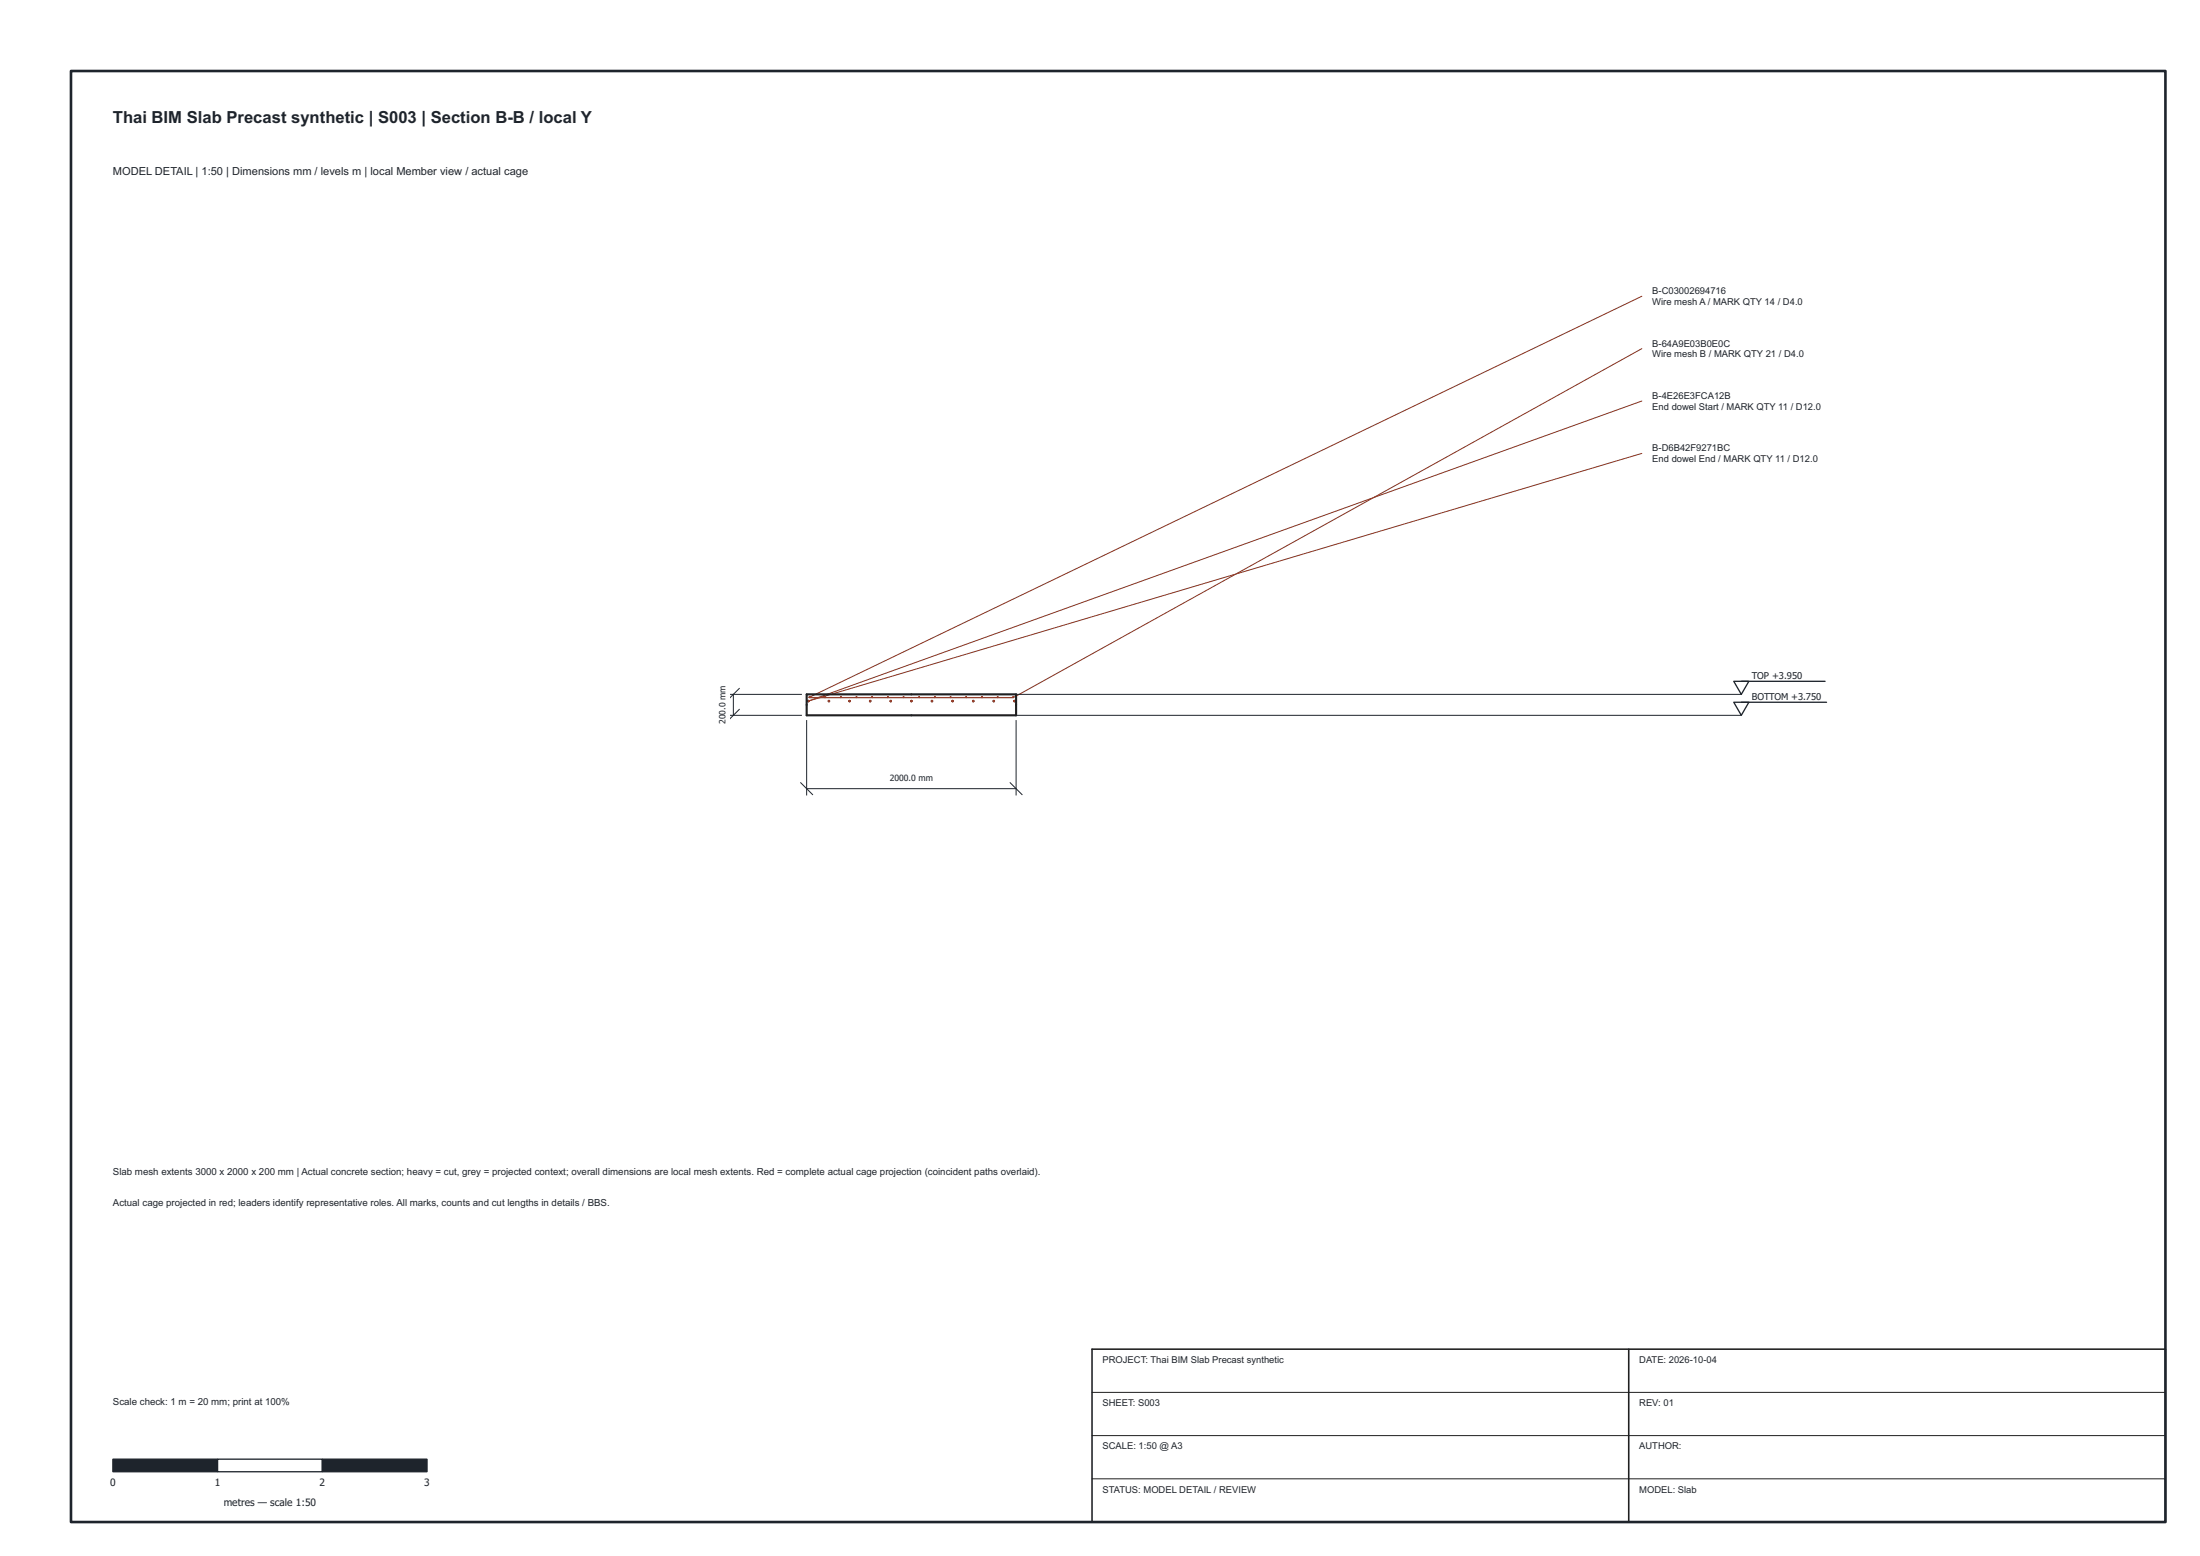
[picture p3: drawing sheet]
<svg xmlns="http://www.w3.org/2000/svg" width="420mm" height="297mm" viewBox="0 0 420 297" stroke-linecap="round" stroke-linejoin="round" font-family="sans-serif">
<path d="M154.1 132.6h40v4h-40z" fill="none" stroke="#aaa" stroke-width=".19"/>
<path d="M313.6 56.6l-159 76.5M313.6 76.6l-159.2 57.2 159.2-47.2M313.6 66.6l-120.1 66.6" fill="none" stroke="#8c301b" stroke-width=".19"/>
<path d="M208.6 265.8h205M208.6 274.1h205M208.6 282.3h205" fill="none" stroke="#202020" stroke-width=".19"/>
<g fill="none" stroke="#8c301b" stroke-width=".25">
<path d="M154.6 133.1h.1M154.6 133.2h38.9M157.5 133.1h.1M157.6 133.1h-.1M157.6 133.1h.1M160.5 133.1h.1M160.6 133.1h.1M163.5 133.1h.1M163.6 133.1h-.1M163.6 133.1h.1M166.5 133.1h.1M166.6 133.1h.1"/>
<path d="M166.6 133.1h-.1M169.5 133.1h.1M169.6 133.1h-.1M169.6 133.1h.1M172.5 133.1h.1M172.6 133.1h-.1M172.6 133.1h.1M175.5 133.1h.1M175.6 133.1h-.1M175.6 133.1h.1M178.5 133.1h.1M178.6 133.1h-.1"/>
<path d="M178.6 133.1h.1M181.5 133.1h.1M181.6 133.1h-.1M181.6 133.1h.1M184.5 133.1h.1M184.6 133.1h.1M187.5 133.1h.1M187.6 133.1h.1M190.5 133.1h.1M190.6 133.1h-.1M190.6 133.1h.1M193.5 133.1h.1"/>
<path d="M193.6 133.1h-.1M193.6 133.1h.1"/>
<circle cx="154.4" cy="133.8" r=".12"/>
<circle cx="158.3" cy="133.8" r=".12"/>
<circle cx="162.2" cy="133.8" r=".12"/>
<circle cx="166.2" cy="133.8" r=".12"/>
<circle cx="170.1" cy="133.8" r=".12"/>
<circle cx="174.1" cy="133.8" r=".12"/>
<circle cx="178" cy="133.8" r=".12"/>
<circle cx="181.9" cy="133.8" r=".12"/>
<circle cx="185.9" cy="133.8" r=".12"/>
<circle cx="189.8" cy="133.8" r=".12"/>
<circle cx="193.7" cy="133.8" r=".12"/>
</g>
<path d="M154.1 132.6h40v4h-40z" fill="none" stroke="#202020" stroke-width=".4"/>
<path d="M208.6 257.6h205v33h-205zM311.1 257.6v33" fill="none" stroke="#202020" stroke-width=".3"/>
<path d="M21.6 278.6h20v2.4h-20z" fill="#1e242c" stroke="#1e242c" stroke-width=".25"/>
<path d="M41.6 278.6h20v2.4h-20z" fill="#fff" stroke="#1e242c" stroke-width=".25"/>
<path d="M61.6 278.6h20v2.4h-20z" fill="#1e242c" stroke="#1e242c" stroke-width=".25"/>
<path d="M154.1 137.6v14.2M194.1 137.6v14.2M152.9 149.4l2.3 2.3M154.1 150.6h40M192.9 149.4l2.3 2.3" fill="none" stroke="#1e242c" stroke-width=".19"/>
<path d="M166.9 147h14.3v2.8h-14.3z" fill="#fff"/>
<path d="M138.9 136.6h14.2M138.9 132.6h14.2M140.1 132.6v4M141.2 135.4l-2.3 2.3M141.2 131.4l-2.3 2.3" fill="none" stroke="#1e242c" stroke-width=".19"/>
<path d="M136.5 128.1h2.8v12.9h-2.8z" fill="#fff"/>
<path d="M194.1 136.6h138.5M194.1 132.6h138.5" fill="none" stroke="#1e242c" stroke-width=".19"/>
<path d="M331.1 134.1h2.9l-1.4 2.5zM331.1 130.1h2.9l-1.4 2.5zM332.6 134.1h16.2M332.6 130.1h16" fill="none" stroke="#1e242c" stroke-width=".25"/>
<path d="M13.6 13.6h400v277h-400z" fill="none" stroke="#1e242c" stroke-width=".5"/>
<text font-size="3.2" fill="#1e242c" x="21.6" y="23.4">Thai BIM Slab Precast synthetic | S003 | Section B-B / local Y</text>
<text font-size="2.1" fill="#1e242c" x="21.6" y="33.5">MODEL DETAIL | 1:50 | Dimensions mm / levels m | local Member view / actual cage</text>
<g font-size="1.9" fill="#1e242c">
<text x="21.6" y="224.2">Slab mesh extents 3000 x 2000 x 200 mm | Actual concrete section; heavy = cut, grey = projected context; overall dimensions are local mesh extents. Red = complete actual cage projection (coincident paths overlaid).</text>
<text x="21.6" y="230.2">Actual cage projected in red; leaders identify representative roles. All marks, counts and cut lengths in details / BBS.</text>
<text x="21.6" y="268.2">Scale check: 1 m = 20 mm; print at 100%</text>
<text x="21" y="283.7">0</text>
<text x="41" y="283.7">1</text>
<text x="42.7" y="287.5">metres — scale 1:50</text>
<text x="61" y="283.7">2</text>
<text x="81" y="283.7">3</text>
</g>
<g font-size="1.8" fill="#1e242c">
<text x="315.6" y="56.2">B-C03002694716</text>
<text x="315.6" y="58.2">Wire mesh A / MARK QTY 14 / D4.0</text>
<text x="315.6" y="66.2">B-64A9E03B0E0C</text>
<text x="315.6" y="68.2">Wire mesh B / MARK QTY 21 / D4.0</text>
<text x="315.6" y="76.2">B-4E26E3FCA12B</text>
<text x="315.6" y="78.2">End dowel Start / MARK QTY 11 / D12.0</text>
<text x="315.6" y="86.2">B-D6B42F9271BC</text>
<text x="315.6" y="88.2">End dowel End / MARK QTY 11 / D12.0</text>
<text x="334.6" y="129.7">TOP +3.950</text>
<text x="334.6" y="133.7">BOTTOM +3.750</text>
<text x="210.6" y="260.2">PROJECT: Thai BIM Slab Precast synthetic</text>
<text x="313.1" y="260.2">DATE: 2026-10-04</text>
<text x="210.6" y="268.4">SHEET: S003</text>
<text x="313.1" y="268.4">REV: 01</text>
<text x="210.6" y="276.7">SCALE: 1:50 @ A3</text>
<text x="313.1" y="276.7">AUTHOR:</text>
<text x="210.6" y="284.9">STATUS: MODEL DETAIL / REVIEW</text>
<text x="313.1" y="284.9">MODEL: Slab</text>
</g>
<g font-size="1.6" fill="#1e242c">
<text x="138.6" y="138.3" transform="rotate(-90 138.6 138.3)">200.0 mm</text>
<text x="169.9" y="149.1">2000.0 mm</text>
</g>
</svg>
